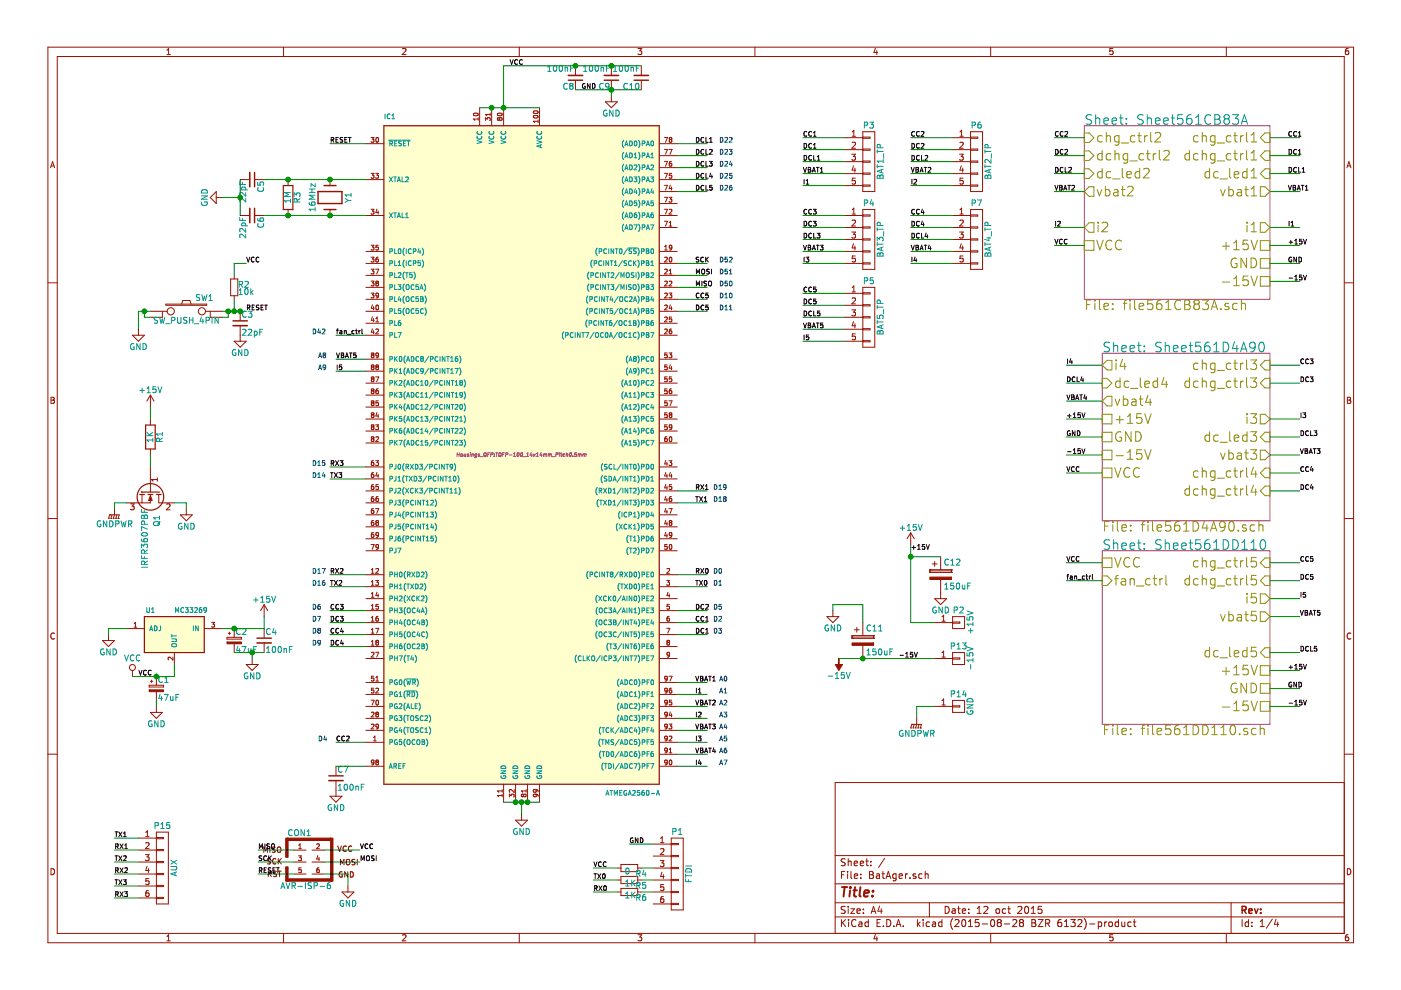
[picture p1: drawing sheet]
EESchema Schematic File Version 2
LIBS:BatAger-rescue
LIBS:power
LIBS:device
LIBS:transistors
LIBS:conn
LIBS:linear
LIBS:regul
LIBS:74xx
LIBS:cmos4000
LIBS:adc-dac
LIBS:memory
LIBS:xilinx
LIBS:microcontrollers
LIBS:dsp
LIBS:microchip
LIBS:analog_switches
LIBS:motorola
LIBS:texas
LIBS:intel
LIBS:audio
LIBS:interface
LIBS:digital-audio
LIBS:philips
LIBS:display
LIBS:cypress
LIBS:siliconi
LIBS:opto
LIBS:atmel
LIBS:contrib
LIBS:valves
LIBS:BatAger-cache
EELAYER 25 0
EELAYER END
$Descr A4 11693 8268
encoding utf-8
Sheet 1 4
Title ""
Date "12 oct 2015"
Rev ""
Comp ""
Comment1 ""
Comment2 ""
Comment3 ""
Comment4 ""
$EndDescr
$Sheet
S 9050 1050 1550 1450
U 561CB83B
F0 "Sheet561CB83A" 80
F1 "file561CB83A.sch" 80
F2 "chg_ctrl1" I R 10600 1150 80 
F3 "dchg_ctrl1" I R 10600 1300 80 
F4 "dc_led1" I R 10600 1450 80 
F5 "vbat1" O R 10600 1600 80 
F6 "i1" O R 10600 1900 80 
F7 "+15V" U R 10600 2050 80 
F8 "GND" U R 10600 2200 80 
F9 "-15V" U R 10600 2350 80 
F10 "chg_ctrl2" I L 9050 1150 80 
F11 "dchg_ctrl2" I L 9050 1300 80 
F12 "dc_led2" I L 9050 1450 80 
F13 "vbat2" O L 9050 1600 80 
F14 "i2" O L 9050 1900 80 
F15 "VCC" U L 9050 2050 80 
$EndSheet
$Sheet
S 9200 2950 1400 1400
U 561D4A91
F0 "Sheet561D4A90" 80
F1 "file561D4A90.sch" 80
F2 "chg_ctrl3" I R 10600 3050 80 
F3 "dchg_ctrl3" I R 10600 3200 80 
F4 "i3" O R 10600 3500 80 
F5 "dc_led3" I R 10600 3650 80 
F6 "vbat3" O R 10600 3800 80 
F7 "chg_ctrl4" I R 10600 3950 80 
F8 "dchg_ctrl4" I R 10600 4100 80 
F9 "i4" O L 9200 3050 80 
F10 "dc_led4" I L 9200 3200 80 
F11 "vbat4" O L 9200 3350 80 
F12 "+15V" U L 9200 3500 80 
F13 "GND" U L 9200 3650 80 
F14 "-15V" U L 9200 3800 80 
F15 "VCC" U L 9200 3950 80 
$EndSheet
$Comp
L ATMEGA2560-A IC1
U 1 1
P 4350 3800
F 0 "IC1" H 3200 6600 40  0000 L BNN
F 1 "ATMEGA2560-A" H 5050 950 40  0000 L BNN
F 2 "Housings_QFP:TQFP-100_14x14mm_Pitch0.5mm" H 4350 3800 30  0000 C CIN
F 3 "" H 4350 3800 60  0000 C CNN
	1    4350 3800
	1    0    0    -1  
$EndComp
$Sheet
S 9200 4600 1400 1450
U 561DD111
F0 "Sheet561DD110" 80
F1 "file561DD110.sch" 80
F2 "chg_ctrl5" I R 10600 4700 80 
F3 "dchg_ctrl5" I R 10600 4850 80 
F4 "i5" O R 10600 5000 80 
F5 "vbat5" O R 10600 5150 80 
F6 "dc_led5" I R 10600 5450 80 
F7 "+15V" U R 10600 5600 80 
F8 "GND" U R 10600 5750 80 
F9 "-15V" U R 10600 5900 80 
F10 "VCC" U L 9200 4700 80 
F11 "fan_ctrl" I L 9200 4850 80 
$EndSheet
$Comp
L +15V #PWR01
U 1 1
P 7600 4550
F 0 "#PWR01" H 7600 4400 50  0001 C CNN
F 1 "+15V" H 7600 4690 50  0000 C CNN
F 2 "" H 7600 4550 60  0000 C CNN
F 3 "" H 7600 4550 60  0000 C CNN
	1    7600 4550
	1    0    0    -1  
$EndComp
$Comp
L -15V #PWR17
U 1 1
P 7000 5500
F 0 "#PWR17" H 7000 5350 50  0001 C CNN
F 1 "-15V" H 7000 5640 50  0000 C CNN
F 2 "" H 7000 5500 60  0000 C CNN
F 3 "" H 7000 5500 60  0000 C CNN
	1    7000 5500
	-1   0    0    1   
$EndComp
$Comp
L CP C11
U 1 1
P 7200 5350
F 0 "C11" H 7225 5450 50  0000 L CNN
F 1 "150uF" H 7225 5250 50  0000 L CNN
F 2 "Custom Footprints:Elko_vert_11.5x8mm_RM3.5" H 7238 5200 30  0001 C CNN
F 3 "" H 7200 5350 60  0000 C CNN
	1    7200 5350
	1    0    0    -1  
$EndComp
$Comp
L CP C12
U 1 1
P 7850 4800
F 0 "C12" H 7875 4900 50  0000 L CNN
F 1 "150uF" H 7875 4700 50  0000 L CNN
F 2 "Custom Footprints:Elko_vert_11.5x8mm_RM3.5" H 7888 4650 30  0001 C CNN
F 3 "" H 7850 4800 60  0000 C CNN
	1    7850 4800
	1    0    0    -1  
$EndComp
$Comp
L Crystal Y1
U 1 1
P 2750 1650
F 0 "Y1" H 2750 1800 50  0000 C CNN
F 1 "16MHz" H 2750 1500 50  0000 C CNN
F 2 "Crystals:Crystal_HC49-U_Vertical" H 2750 1650 60  0001 C CNN
F 3 "" H 2750 1650 60  0000 C CNN
	1    2750 1650
	0    1    1    0   
$EndComp
$Comp
L R R3
U 1 1
P 2400 1650
F 0 "R3" V 2480 1650 50  0000 C CNN
F 1 "1M" V 2400 1650 50  0000 C CNN
F 2 "Resistors_SMD:R_0805_HandSoldering" V 2330 1650 30  0001 C CNN
F 3 "" H 2400 1650 30  0000 C CNN
	1    2400 1650
	1    0    0    -1  
$EndComp
$Comp
L C_Small C5
U 1 1
P 2100 1500
F 0 "C5" H 2110 1570 50  0000 L CNN
F 1 "22pF" H 2110 1420 50  0000 L CNN
F 2 "Capacitors_SMD:C_0805_HandSoldering" H 2100 1500 60  0001 C CNN
F 3 "" H 2100 1500 60  0000 C CNN
	1    2100 1500
	0    1    1    0   
$EndComp
$Comp
L C_Small C6
U 1 1
P 2100 1800
F 0 "C6" H 2110 1870 50  0000 L CNN
F 1 "22pF" H 2110 1720 50  0000 L CNN
F 2 "Capacitors_SMD:C_0805_HandSoldering" H 2100 1800 60  0001 C CNN
F 3 "" H 2100 1800 60  0000 C CNN
	1    2100 1800
	0    1    1    0   
$EndComp
$Comp
L GND #PWR02
U 1 1
P 1850 1650
F 0 "#PWR02" H 1850 1400 50  0001 C CNN
F 1 "GND" H 1850 1500 50  0000 C CNN
F 2 "" H 1850 1650 60  0000 C CNN
F 3 "" H 1850 1650 60  0000 C CNN
	1    1850 1650
	0    1    1    0   
$EndComp
$Comp
L GND #PWR03
U 1 1
P 4350 6800
F 0 "#PWR03" H 4350 6550 50  0001 C CNN
F 1 "GND" H 4350 6650 50  0000 C CNN
F 2 "" H 4350 6800 60  0000 C CNN
F 3 "" H 4350 6800 60  0000 C CNN
	1    4350 6800
	1    0    0    -1  
$EndComp
$Comp
L C_Small C8
U 1 1
P 4800 650
F 0 "C8" H 4810 720 50  0000 L CNN
F 1 "100nF" H 4810 570 50  0000 L CNN
F 2 "Capacitors_SMD:C_0805_HandSoldering" H 4800 650 60  0001 C CNN
F 3 "" H 4800 650 60  0000 C CNN
	1    4800 650 
	-1   0    0    1   
$EndComp
$Comp
L C_Small C9
U 1 1
P 5100 650
F 0 "C9" H 5110 720 50  0000 L CNN
F 1 "100nF" H 5110 570 50  0000 L CNN
F 2 "Capacitors_SMD:C_0805_HandSoldering" H 5100 650 60  0001 C CNN
F 3 "" H 5100 650 60  0000 C CNN
	1    5100 650 
	-1   0    0    1   
$EndComp
$Comp
L C_Small C10
U 1 1
P 5350 650
F 0 "C10" H 5360 720 50  0000 L CNN
F 1 "100nF" H 5360 570 50  0000 L CNN
F 2 "Capacitors_SMD:C_0805_HandSoldering" H 5350 650 60  0001 C CNN
F 3 "" H 5350 650 60  0000 C CNN
	1    5350 650 
	-1   0    0    1   
$EndComp
Wire Wire Line
	7600 5200 7800 5200
Wire Wire Line
	7600 4550 7600 5200
Wire Wire Line
	7000 5500 7800 5500
Wire Wire Line
	7800 5900 7650 5900
Wire Wire Line
	7650 5900 7650 6000
Connection ~ 7200 5500
Wire Wire Line
	7200 5200 7200 5050
Wire Wire Line
	7200 5050 6950 5050
Wire Wire Line
	6950 5050 6950 5100
Wire Wire Line
	7850 4650 7600 4650
Connection ~ 7600 4650
Wire Wire Line
	2200 1500 3050 1500
Connection ~ 2750 1500
Connection ~ 2400 1500
Wire Wire Line
	2200 1800 3050 1800
Connection ~ 2400 1800
Connection ~ 2750 1800
Wire Wire Line
	2000 1500 2000 1800
Wire Wire Line
	1850 1650 2000 1650
Connection ~ 2000 1650
Wire Wire Line
	4200 6700 4500 6700
Connection ~ 4300 6700
Connection ~ 4400 6700
Wire Wire Line
	4350 6800 4350 6700
Connection ~ 4350 6700
$Comp
L GND #PWR04
U 1 1
P 5100 800
F 0 "#PWR04" H 5100 550 50  0001 C CNN
F 1 "GND" H 5100 650 50  0000 C CNN
F 2 "" H 5100 800 60  0000 C CNN
F 3 "" H 5100 800 60  0000 C CNN
	1    5100 800 
	1    0    0    -1  
$EndComp
Wire Wire Line
	5100 800  5100 750 
Wire Wire Line
	4800 750  5350 750 
Connection ~ 5100 750 
Wire Wire Line
	4200 550  5350 550 
Connection ~ 5100 550 
Wire Wire Line
	4200 900  4200 550 
Connection ~ 4800 550 
Wire Wire Line
	4000 900  4500 900 
Connection ~ 4200 900 
Connection ~ 4100 900 
$Comp
L SW_PUSH_4PIN-RESCUE-BatAger SW1
U 1 1
P 1550 2600
F 0 "SW1" H 1700 2710 50  0000 C CNN
F 1 "SW_PUSH_4PIN" H 1550 2520 50  0000 C CNN
F 2 "Custom Footprints:SW_PUSH_4.5x6.5mm" H 1550 2600 60  0001 C CNN
F 3 "" H 1550 2600 60  0000 C CNN
	1    1550 2600
	1    0    0    -1  
$EndComp
$Comp
L GND #PWR05
U 1 1
P 1150 2750
F 0 "#PWR05" H 1150 2500 50  0001 C CNN
F 1 "GND" H 1150 2600 50  0000 C CNN
F 2 "" H 1150 2750 60  0000 C CNN
F 3 "" H 1150 2750 60  0000 C CNN
	1    1150 2750
	1    0    0    -1  
$EndComp
Wire Wire Line
	1150 2600 1250 2600
Wire Wire Line
	1150 2600 1150 2750
Wire Wire Line
	1250 2650 1200 2650
Wire Wire Line
	1200 2650 1200 2600
Connection ~ 1200 2600
Wire Wire Line
	1850 2650 1900 2650
Wire Wire Line
	1900 2650 1900 2600
Wire Wire Line
	1850 2600 2050 2600
Connection ~ 1900 2600
Text Label 2050 2600 0    40   ~ 0
RESET
Wire Wire Line
	3050 1200 2750 1200
Text Label 2750 1200 0    40   ~ 0
RESET
$Comp
L C_Small C7
U 1 1
P 2800 6500
F 0 "C7" H 2810 6570 50  0000 L CNN
F 1 "100nF" H 2810 6420 50  0000 L CNN
F 2 "Capacitors_SMD:C_0805_HandSoldering" H 2800 6500 60  0001 C CNN
F 3 "" H 2800 6500 60  0000 C CNN
	1    2800 6500
	1    0    0    -1  
$EndComp
$Comp
L GND #PWR06
U 1 1
P 2800 6600
F 0 "#PWR06" H 2800 6350 50  0001 C CNN
F 1 "GND" H 2800 6450 50  0000 C CNN
F 2 "" H 2800 6600 60  0000 C CNN
F 3 "" H 2800 6600 60  0000 C CNN
	1    2800 6600
	1    0    0    -1  
$EndComp
Wire Wire Line
	3050 6400 2800 6400
$Comp
L MC33269 U1
U 1 1
P 1450 5300
F 0 "U1" H 1250 5500 40  0000 C CNN
F 1 "MC33269" H 1450 5500 40  0000 L CNN
F 2 "TO_SOT_Packages_SMD:TO-252-2Lead" H 1450 5400 30  0001 C CIN
F 3 "" H 1450 5300 60  0000 C CNN
	1    1450 5300
	1    0    0    -1  
$EndComp
$Comp
L +15V #PWR07
U 1 1
P 2200 5150
F 0 "#PWR07" H 2200 5000 50  0001 C CNN
F 1 "+15V" H 2200 5290 50  0000 C CNN
F 2 "" H 2200 5150 60  0000 C CNN
F 3 "" H 2200 5150 60  0000 C CNN
	1    2200 5150
	1    0    0    -1  
$EndComp
$Comp
L C_Small C4
U 1 1
P 2200 5350
F 0 "C4" H 2210 5420 50  0000 L CNN
F 1 "100nF" H 2210 5270 50  0000 L CNN
F 2 "Capacitors_SMD:C_0805_HandSoldering" H 2200 5350 60  0001 C CNN
F 3 "" H 2200 5350 60  0000 C CNN
	1    2200 5350
	1    0    0    -1  
$EndComp
$Comp
L CP_Small C2
U 1 1
P 1950 5350
F 0 "C2" H 1960 5420 50  0000 L CNN
F 1 "47uF" H 1960 5270 50  0000 L CNN
F 2 "Capacitors_Elko_ThroughHole:Elko_vert_11.2x6.3mm_RM2.5" H 1950 5350 60  0001 C CNN
F 3 "" H 1950 5350 60  0000 C CNN
	1    1950 5350
	1    0    0    -1  
$EndComp
Wire Wire Line
	1850 5250 2200 5250
Connection ~ 1950 5250
Wire Wire Line
	2200 5250 2200 5150
$Comp
L GND #PWR08
U 1 1
P 2100 5500
F 0 "#PWR08" H 2100 5250 50  0001 C CNN
F 1 "GND" H 2100 5350 50  0000 C CNN
F 2 "" H 2100 5500 60  0000 C CNN
F 3 "" H 2100 5500 60  0000 C CNN
	1    2100 5500
	1    0    0    -1  
$EndComp
Wire Wire Line
	1950 5450 2200 5450
Wire Wire Line
	2100 5500 2100 5450
Connection ~ 2100 5450
$Comp
L GND #PWR09
U 1 1
P 900 5300
F 0 "#PWR09" H 900 5050 50  0001 C CNN
F 1 "GND" H 900 5150 50  0000 C CNN
F 2 "" H 900 5300 60  0000 C CNN
F 3 "" H 900 5300 60  0000 C CNN
	1    900  5300
	1    0    0    -1  
$EndComp
Wire Wire Line
	1050 5250 900  5250
Wire Wire Line
	900  5250 900  5300
$Comp
L VCC #PWR010
U 1 1
P 1100 5650
F 0 "#PWR010" H 1100 5500 50  0001 C CNN
F 1 "VCC" H 1100 5800 50  0000 C CNN
F 2 "" H 1100 5650 60  0000 C CNN
F 3 "" H 1100 5650 60  0000 C CNN
	1    1100 5650
	1    0    0    -1  
$EndComp
$Comp
L CP_Small C1
U 1 1
P 1300 5750
F 0 "C1" H 1310 5820 50  0000 L CNN
F 1 "47uF" H 1310 5670 50  0000 L CNN
F 2 "Capacitors_Elko_ThroughHole:Elko_vert_11.2x6.3mm_RM2.5" H 1300 5750 60  0001 C CNN
F 3 "" H 1300 5750 60  0000 C CNN
	1    1300 5750
	1    0    0    -1  
$EndComp
Wire Wire Line
	1450 5650 1450 5550
Wire Wire Line
	1100 5650 1450 5650
Connection ~ 1300 5650
$Comp
L GND #PWR011
U 1 1
P 1300 5900
F 0 "#PWR011" H 1300 5650 50  0001 C CNN
F 1 "GND" H 1300 5750 50  0000 C CNN
F 2 "" H 1300 5900 60  0000 C CNN
F 3 "" H 1300 5900 60  0000 C CNN
	1    1300 5900
	1    0    0    -1  
$EndComp
Wire Wire Line
	1300 5900 1300 5850
$Comp
L Q_NMOS_GDS Q1
U 1 1
P 1250 4100
F 0 "Q1" H 1550 4150 50  0000 R CNN
F 1 "IRFR3607PBF" H 1900 4050 50  0000 R CNN
F 2 "TO_SOT_Packages_SMD:TO-252-2Lead" H 1450 4200 29  0001 C CNN
F 3 "" H 1250 4100 60  0000 C CNN
	1    1250 4100
	0    1    1    0   
$EndComp
$Comp
L R R1
U 1 1
P 1250 3650
F 0 "R1" V 1330 3650 50  0000 C CNN
F 1 "1K" V 1250 3650 50  0000 C CNN
F 2 "Resistors_SMD:R_0805_HandSoldering" V 1180 3650 30  0001 C CNN
F 3 "" H 1250 3650 30  0000 C CNN
	1    1250 3650
	1    0    0    -1  
$EndComp
$Comp
L +15V #PWR012
U 1 1
P 1250 3400
F 0 "#PWR012" H 1250 3250 50  0001 C CNN
F 1 "+15V" H 1250 3540 50  0000 C CNN
F 2 "" H 1250 3400 60  0000 C CNN
F 3 "" H 1250 3400 60  0000 C CNN
	1    1250 3400
	1    0    0    -1  
$EndComp
$Comp
L GNDPWR #PWR013
U 1 1
P 7650 6000
F 0 "#PWR013" H 7650 5800 50  0001 C CNN
F 1 "GNDPWR" H 7650 5870 50  0000 C CNN
F 2 "" H 7650 5950 60  0000 C CNN
F 3 "" H 7650 5950 60  0000 C CNN
	1    7650 6000
	1    0    0    -1  
$EndComp
$Comp
L GND #PWR014
U 1 1
P 1550 4250
F 0 "#PWR014" H 1550 4000 50  0001 C CNN
F 1 "GND" H 1550 4100 50  0000 C CNN
F 2 "" H 1550 4250 60  0000 C CNN
F 3 "" H 1550 4250 60  0000 C CNN
	1    1550 4250
	1    0    0    -1  
$EndComp
$Comp
L GNDPWR #PWR015
U 1 1
P 950 4250
F 0 "#PWR015" H 950 4050 50  0001 C CNN
F 1 "GNDPWR" H 950 4120 50  0000 C CNN
F 2 "" H 950 4200 60  0000 C CNN
F 3 "" H 950 4200 60  0000 C CNN
	1    950  4250
	1    0    0    -1  
$EndComp
Wire Wire Line
	1250 3900 1250 3800
Wire Wire Line
	1250 3500 1250 3400
Wire Wire Line
	1050 4200 950  4200
Wire Wire Line
	950  4200 950  4250
Wire Wire Line
	1450 4200 1550 4200
Wire Wire Line
	1550 4200 1550 4250
$Comp
L GND #PWR016
U 1 1
P 6950 5100
F 0 "#PWR016" H 6950 4850 50  0001 C CNN
F 1 "GND" H 6950 4950 50  0000 C CNN
F 2 "" H 6950 5100 60  0000 C CNN
F 3 "" H 6950 5100 60  0000 C CNN
	1    6950 5100
	1    0    0    -1  
$EndComp
$Comp
L GND #PWR017
U 1 1
P 7850 4950
F 0 "#PWR017" H 7850 4700 50  0001 C CNN
F 1 "GND" H 7850 4800 50  0000 C CNN
F 2 "" H 7850 4950 60  0000 C CNN
F 3 "" H 7850 4950 60  0000 C CNN
	1    7850 4950
	1    0    0    -1  
$EndComp
$Comp
L AVR-ISP-6 CON1
U 1 1
P 2600 7200
F 0 "CON1" H 2495 7440 50  0000 C CNN
F 1 "AVR-ISP-6" H 2335 6970 50  0000 L BNN
F 2 "Pin_Headers:Pin_Header_Straight_2x03" V 2080 7240 50  0001 C CNN
F 3 "" H 2575 7200 60  0000 C CNN
	1    2600 7200
	1    0    0    -1  
$EndComp
Wire Wire Line
	5650 2300 5900 2300
Wire Wire Line
	5650 2400 5900 2400
Wire Wire Line
	5650 2200 5900 2200
Text Label 5800 2200 0    40   ~ 0
SCK
Text Label 5800 2300 0    40   ~ 0
MOSI
Text Label 5800 2400 0    40   ~ 0
MISO
Wire Wire Line
	2450 7100 2150 7100
Wire Wire Line
	2450 7200 2150 7200
Wire Wire Line
	2700 7100 3000 7100
Wire Wire Line
	2700 7200 3000 7200
Wire Wire Line
	2700 7300 2900 7300
Wire Wire Line
	2900 7300 2900 7400
Text Label 2150 7100 0    40   ~ 0
MISO
Text Label 2150 7200 0    40   ~ 0
SCK
Text Label 1150 5650 0    40   ~ 0
VCC
Text Label 3000 7100 0    40   ~ 0
VCC
Text Label 3000 7200 0    40   ~ 0
MOSI
$Comp
L GND #PWR018
U 1 1
P 2900 7400
F 0 "#PWR018" H 2900 7150 50  0001 C CNN
F 1 "GND" H 2900 7250 50  0000 C CNN
F 2 "" H 2900 7400 60  0000 C CNN
F 3 "" H 2900 7400 60  0000 C CNN
	1    2900 7400
	1    0    0    -1  
$EndComp
$Comp
L CONN_01X06 P1
U 1 1
P 5650 7300
F 0 "P1" H 5650 7650 50  0000 C CNN
F 1 "FTDI" V 5750 7300 50  0000 C CNN
F 2 "Connect:PINHEAD1-6" H 5650 7300 60  0001 C CNN
F 3 "" H 5650 7300 60  0000 C CNN
	1    5650 7300
	1    0    0    -1  
$EndComp
Wire Wire Line
	5450 7050 5250 7050
Text Label 5250 7050 0    40   ~ 0
GND
Text Label 4850 750  0    40   ~ 0
GND
Wire Wire Line
	10600 1150 10850 1150
Text Label 10750 1150 0    40   ~ 0
CC1
$Comp
L R_Small R5
U 1 1
P 5250 7350
F 0 "R5" V 5300 7400 50  0000 L CNN
F 1 "1K" V 5280 7310 50  0000 L CNN
F 2 "Resistors_SMD:R_0805_HandSoldering" H 5250 7350 60  0001 C CNN
F 3 "" H 5250 7350 60  0000 C CNN
	1    5250 7350
	0    1    1    0   
$EndComp
Wire Wire Line
	5450 7350 5350 7350
$Comp
L R_Small R6
U 1 1
P 5250 7450
F 0 "R6" V 5300 7500 50  0000 L CNN
F 1 "1K" V 5280 7410 50  0000 L CNN
F 2 "Resistors_SMD:R_0805_HandSoldering" H 5250 7450 60  0001 C CNN
F 3 "" H 5250 7450 60  0000 C CNN
	1    5250 7450
	0    1    1    0   
$EndComp
Wire Wire Line
	5450 7450 5350 7450
Wire Wire Line
	5150 7350 4950 7350
Wire Wire Line
	5150 7450 4950 7450
Text Label 4950 7350 0    40   ~ 0
TX0
Text Label 4950 7450 0    40   ~ 0
RX0
$Comp
L R_Small R4
U 1 1
P 5250 7250
F 0 "R4" V 5300 7300 50  0000 L CNN
F 1 "0" V 5280 7210 50  0000 L CNN
F 2 "Resistors_SMD:R_0805_HandSoldering" H 5250 7250 60  0001 C CNN
F 3 "" H 5250 7250 60  0000 C CNN
	1    5250 7250
	0    1    1    0   
$EndComp
Wire Wire Line
	5450 7250 5350 7250
Wire Wire Line
	5150 7250 4950 7250
Text Label 4950 7250 0    40   ~ 0
VCC
$Comp
L C_Small C3
U 1 1
P 2000 2700
F 0 "C3" H 2010 2770 50  0000 L CNN
F 1 "22pF" H 2010 2620 50  0000 L CNN
F 2 "Capacitors_SMD:C_0805_HandSoldering" H 2000 2700 60  0001 C CNN
F 3 "" H 2000 2700 60  0000 C CNN
	1    2000 2700
	1    0    0    -1  
$EndComp
$Comp
L GND #PWR019
U 1 1
P 2000 2800
F 0 "#PWR019" H 2000 2550 50  0001 C CNN
F 1 "GND" H 2000 2650 50  0000 C CNN
F 2 "" H 2000 2800 60  0000 C CNN
F 3 "" H 2000 2800 60  0000 C CNN
	1    2000 2800
	1    0    0    -1  
$EndComp
Connection ~ 2000 2600
$Comp
L R_Small R2
U 1 1
P 1950 2400
F 0 "R2" H 1980 2420 50  0000 L CNN
F 1 "10k" H 1980 2360 50  0000 L CNN
F 2 "Resistors_SMD:R_0805_HandSoldering" H 1950 2400 60  0001 C CNN
F 3 "" H 1950 2400 60  0000 C CNN
	1    1950 2400
	1    0    0    -1  
$EndComp
Wire Wire Line
	1950 2500 1950 2600
Connection ~ 1950 2600
Wire Wire Line
	1950 2300 1950 2200
Wire Wire Line
	1950 2200 2050 2200
Text Label 2050 2200 0    40   ~ 0
VCC
Wire Wire Line
	5650 4800 5900 4800
Wire Wire Line
	5650 4900 5900 4900
Text Label 5800 4800 0    40   ~ 0
RX0
Text Label 5800 4900 0    40   ~ 0
TX0
Wire Wire Line
	5650 5200 5900 5200
Text Label 5800 5200 0    40   ~ 0
CC1
Wire Wire Line
	10600 1300 10850 1300
Text Label 10750 1300 0    40   ~ 0
DC1
Wire Wire Line
	5650 5300 5900 5300
Text Label 5800 5300 0    40   ~ 0
DC1
Wire Wire Line
	10600 1450 10850 1450
Text Label 10750 1450 0    40   ~ 0
DCL1
Wire Wire Line
	5650 1200 5900 1200
Text Label 5800 1200 0    40   ~ 0
DCL1
Wire Wire Line
	10600 1600 10850 1600
Text Label 10750 1600 0    40   ~ 0
VBAT1
Wire Wire Line
	5650 5700 5900 5700
Text Label 5800 5700 0    40   ~ 0
VBAT1
Wire Wire Line
	10600 1900 10850 1900
Text Label 10750 1900 0    40   ~ 0
I1
Wire Wire Line
	5650 5800 5900 5800
Text Label 5800 5800 0    40   ~ 0
I1
Text Label 7600 4600 0    40   ~ 0
+15V
Text Label 7500 5500 0    40   ~ 0
-15V
Wire Wire Line
	10600 2050 10850 2050
Wire Wire Line
	10600 2200 10850 2200
Wire Wire Line
	10600 2350 10850 2350
Text Label 10750 2050 0    40   ~ 0
+15V
Text Label 10750 2200 0    40   ~ 0
GND
Text Label 10750 2350 0    40   ~ 0
-15V
Wire Wire Line
	9200 3500 8900 3500
Wire Wire Line
	9200 3650 8900 3650
Wire Wire Line
	9200 3800 8900 3800
Wire Wire Line
	9200 3950 8900 3950
Wire Wire Line
	9050 2050 8800 2050
Text Label 8900 3500 0    40   ~ 0
+15V
Text Label 8900 3650 0    40   ~ 0
GND
Text Label 8900 3800 0    40   ~ 0
-15V
Text Label 8900 3950 0    40   ~ 0
VCC
Text Label 8800 2050 0    40   ~ 0
VCC
Wire Wire Line
	9200 4700 8900 4700
Text Label 8900 4700 0    40   ~ 0
VCC
Wire Wire Line
	10600 5600 10850 5600
Wire Wire Line
	10600 5750 10850 5750
Wire Wire Line
	10600 5900 10850 5900
Text Label 10750 5600 0    40   ~ 0
+15V
Text Label 10750 5750 0    40   ~ 0
GND
Text Label 10750 5900 0    40   ~ 0
-15V
Wire Wire Line
	9050 1150 8800 1150
Wire Wire Line
	9050 1300 8800 1300
Wire Wire Line
	9050 1450 8800 1450
Wire Wire Line
	9050 1600 8800 1600
Wire Wire Line
	9050 1900 8800 1900
Wire Wire Line
	3050 6200 2800 6200
Text Label 2800 6200 0    40   ~ 0
CC2
Text Label 8800 1150 0    40   ~ 0
CC2
Text Label 8800 1300 0    40   ~ 0
DC2
Wire Wire Line
	5650 5100 5900 5100
Text Label 5800 5100 0    40   ~ 0
DC2
Text Label 8800 1450 0    40   ~ 0
DCL2
Wire Wire Line
	5650 1300 5900 1300
Text Label 5800 1300 0    40   ~ 0
DCL2
Text Label 8800 1600 0    40   ~ 0
VBAT2
Wire Wire Line
	5650 5900 5900 5900
Wire Wire Line
	5650 6000 5900 6000
Text Label 5800 5900 0    40   ~ 0
VBAT2
Text Label 5800 6000 0    40   ~ 0
I2
Text Label 8800 1900 0    40   ~ 0
I2
Wire Wire Line
	10600 3050 10850 3050
Wire Wire Line
	10600 3200 10850 3200
Wire Wire Line
	10600 3500 10850 3500
Wire Wire Line
	10600 3650 10850 3650
Wire Wire Line
	10600 3800 10850 3800
Wire Wire Line
	10600 3950 10850 3950
Wire Wire Line
	10600 4100 10850 4100
Wire Wire Line
	9200 3050 8900 3050
Wire Wire Line
	9200 3200 8900 3200
Wire Wire Line
	9200 3350 8900 3350
Text Label 10850 3050 0    40   ~ 0
CC3
Text Label 10850 3200 0    40   ~ 0
DC3
Text Label 10850 3650 0    40   ~ 0
DCL3
Text Label 10850 3800 0    40   ~ 0
VBAT3
Text Label 10850 3500 0    40   ~ 0
I3
Text Label 10850 3950 0    40   ~ 0
CC4
Text Label 10850 4100 0    40   ~ 0
DC4
Text Label 8900 3200 0    40   ~ 0
DCL4
Text Label 8900 3350 0    40   ~ 0
VBAT4
Text Label 8900 3050 0    40   ~ 0
I4
Wire Wire Line
	3050 5100 2750 5100
Wire Wire Line
	3050 5200 2750 5200
Text Label 2750 5100 0    40   ~ 0
CC3
Text Label 2750 5200 0    40   ~ 0
DC3
Text Notes 5950 5200 0    40   ~ 0
D2
Text Notes 5950 5300 0    40   ~ 0
D3
Text Notes 5950 4800 0    40   ~ 0
D0
Text Notes 5950 4900 0    40   ~ 0
D1
Text Notes 2650 6200 0    40   ~ 0
D4
Text Notes 5950 5100 0    40   ~ 0
D5
Text Notes 6000 1200 0    40   ~ 0
D22
Text Notes 6000 1300 0    40   ~ 0
D23
Text Notes 2600 5100 0    40   ~ 0
D6
Text Notes 2600 5200 0    40   ~ 0
D7
Text Notes 6000 5700 0    40   ~ 0
A0
Text Notes 6000 5800 0    40   ~ 0
A1
Text Notes 6000 5900 0    40   ~ 0
A2
Text Notes 6000 6000 0    40   ~ 0
A3
Wire Wire Line
	5650 6100 5900 6100
Text Label 5800 6100 0    40   ~ 0
VBAT3
Wire Wire Line
	5650 6200 5900 6200
Text Label 5800 6200 0    40   ~ 0
I3
Text Notes 6000 6100 0    40   ~ 0
A4
Text Notes 6000 6200 0    40   ~ 0
A5
Wire Wire Line
	5650 1400 5900 1400
Text Label 5800 1400 0    40   ~ 0
DCL3
Text Notes 6000 1400 0    40   ~ 0
D24
Wire Wire Line
	3050 5300 2750 5300
Text Label 2750 5300 0    40   ~ 0
CC4
Wire Wire Line
	3050 5400 2750 5400
Text Label 2750 5400 0    40   ~ 0
DC4
Text Notes 2600 5300 0    40   ~ 0
D8
Text Notes 2600 5400 0    40   ~ 0
D9
Wire Wire Line
	5650 1500 5900 1500
Text Label 5800 1500 0    40   ~ 0
DCL4
Text Notes 6000 1500 0    40   ~ 0
D25
Wire Wire Line
	5650 6300 5900 6300
Wire Wire Line
	5650 6400 5900 6400
Text Label 5800 6300 0    40   ~ 0
VBAT4
Text Label 5800 6400 0    40   ~ 0
I4
Text Notes 6000 6300 0    40   ~ 0
A6
Text Notes 6000 6400 0    40   ~ 0
A7
Wire Wire Line
	10600 4700 10850 4700
Wire Wire Line
	10600 4850 10850 4850
Wire Wire Line
	10600 5000 10850 5000
Text Label 10850 4700 0    40   ~ 0
CC5
Text Label 10850 4850 0    40   ~ 0
DC5
Wire Wire Line
	5650 2500 5900 2500
Wire Wire Line
	5650 2600 5900 2600
Text Label 5800 2500 0    40   ~ 0
CC5
Text Label 5800 2600 0    40   ~ 0
DC5
Text Notes 6000 2500 0    40   ~ 0
D10
Text Notes 6000 2600 0    40   ~ 0
D11
Wire Wire Line
	10600 5150 10850 5150
Text Label 10850 5150 0    40   ~ 0
VBAT5
Text Label 10850 5000 0    40   ~ 0
I5
Wire Wire Line
	3050 3000 2800 3000
Text Label 2800 3000 0    40   ~ 0
VBAT5
Wire Wire Line
	3050 3100 2800 3100
Text Label 2800 3100 0    40   ~ 0
I5
Text Notes 2650 3000 0    40   ~ 0
A8
Text Notes 2650 3100 0    40   ~ 0
A9
Wire Wire Line
	10600 5450 10850 5450
Text Label 10850 5450 0    40   ~ 0
DCL5
Wire Wire Line
	5650 1600 5900 1600
Text Label 5800 1600 0    40   ~ 0
DCL5
Text Notes 6000 1600 0    40   ~ 0
D26
Text Notes 6000 2400 0    40   ~ 0
D50
Text Notes 6000 2300 0    40   ~ 0
D51
Text Notes 6000 2200 0    40   ~ 0
D52
$Comp
L CONN_01X05 P3
U 1 1
P 7250 1350
F 0 "P3" H 7250 1650 50  0000 C CNN
F 1 "BAT1_TP" V 7350 1350 50  0000 C CNN
F 2 "Pin_Headers:Pin_Header_Straight_1x05" H 7250 1350 60  0001 C CNN
F 3 "" H 7250 1350 60  0000 C CNN
	1    7250 1350
	1    0    0    -1  
$EndComp
Wire Wire Line
	7050 1150 6700 1150
Wire Wire Line
	7050 1250 6700 1250
Wire Wire Line
	7050 1350 6700 1350
Wire Wire Line
	7050 1450 6700 1450
Wire Wire Line
	7050 1550 6700 1550
Text Label 6700 1150 0    40   ~ 0
CC1
Text Label 6700 1250 0    40   ~ 0
DC1
Text Label 6700 1350 0    40   ~ 0
DCL1
Text Label 6700 1450 0    40   ~ 0
VBAT1
Text Label 6700 1550 0    40   ~ 0
I1
$Comp
L CONN_01X05 P4
U 1 1
P 7250 2000
F 0 "P4" H 7250 2300 50  0000 C CNN
F 1 "BAT3_TP" V 7350 2000 50  0000 C CNN
F 2 "Pin_Headers:Pin_Header_Straight_1x05" H 7250 2000 60  0001 C CNN
F 3 "" H 7250 2000 60  0000 C CNN
	1    7250 2000
	1    0    0    -1  
$EndComp
Wire Wire Line
	7050 1800 6700 1800
Wire Wire Line
	7050 1900 6700 1900
Wire Wire Line
	7050 2000 6700 2000
Wire Wire Line
	7050 2100 6700 2100
Wire Wire Line
	7050 2200 6700 2200
Text Label 6700 1800 0    40   ~ 0
CC3
Text Label 6700 1900 0    40   ~ 0
DC3
Text Label 6700 2000 0    40   ~ 0
DCL3
Text Label 6700 2100 0    40   ~ 0
VBAT3
Text Label 6700 2200 0    40   ~ 0
I3
$Comp
L CONN_01X05 P5
U 1 1
P 7250 2650
F 0 "P5" H 7250 2950 50  0000 C CNN
F 1 "BAT5_TP" V 7350 2650 50  0000 C CNN
F 2 "Pin_Headers:Pin_Header_Straight_1x05" H 7250 2650 60  0001 C CNN
F 3 "" H 7250 2650 60  0000 C CNN
	1    7250 2650
	1    0    0    -1  
$EndComp
Wire Wire Line
	7050 2450 6700 2450
Wire Wire Line
	7050 2550 6700 2550
Wire Wire Line
	7050 2650 6700 2650
Wire Wire Line
	7050 2750 6700 2750
Wire Wire Line
	7050 2850 6700 2850
Text Label 6700 2450 0    40   ~ 0
CC5
Text Label 6700 2550 0    40   ~ 0
DC5
Text Label 6700 2650 0    40   ~ 0
DCL5
Text Label 6700 2750 0    40   ~ 0
VBAT5
Text Label 6700 2850 0    40   ~ 0
I5
$Comp
L CONN_01X05 P6
U 1 1
P 8150 1350
F 0 "P6" H 8150 1650 50  0000 C CNN
F 1 "BAT2_TP" V 8250 1350 50  0000 C CNN
F 2 "Pin_Headers:Pin_Header_Straight_1x05" H 8150 1350 60  0001 C CNN
F 3 "" H 8150 1350 60  0000 C CNN
	1    8150 1350
	1    0    0    -1  
$EndComp
Wire Wire Line
	7950 1150 7600 1150
Wire Wire Line
	7950 1250 7600 1250
Wire Wire Line
	7950 1350 7600 1350
Wire Wire Line
	7950 1450 7600 1450
Wire Wire Line
	7950 1550 7600 1550
Text Label 7600 1150 0    40   ~ 0
CC2
Text Label 7600 1250 0    40   ~ 0
DC2
Text Label 7600 1350 0    40   ~ 0
DCL2
Text Label 7600 1450 0    40   ~ 0
VBAT2
Text Label 7600 1550 0    40   ~ 0
I2
$Comp
L CONN_01X05 P7
U 1 1
P 8150 2000
F 0 "P7" H 8150 2300 50  0000 C CNN
F 1 "BAT4_TP" V 8250 2000 50  0000 C CNN
F 2 "Pin_Headers:Pin_Header_Straight_1x05" H 8150 2000 60  0001 C CNN
F 3 "" H 8150 2000 60  0000 C CNN
	1    8150 2000
	1    0    0    -1  
$EndComp
Wire Wire Line
	7950 1800 7600 1800
Wire Wire Line
	7950 1900 7600 1900
Wire Wire Line
	7950 2000 7600 2000
Wire Wire Line
	7950 2100 7600 2100
Wire Wire Line
	7950 2200 7600 2200
Text Label 7600 1800 0    40   ~ 0
CC4
Text Label 7600 1900 0    40   ~ 0
DC4
Text Label 7600 2000 0    40   ~ 0
DCL4
Text Label 7600 2100 0    40   ~ 0
VBAT4
Text Label 7600 2200 0    40   ~ 0
I4
Text Label 4250 550  0    40   ~ 0
VCC
$Comp
L CONN_01X01 P2
U 1 1
P 8000 5200
F 0 "P2" H 8000 5300 50  0000 C CNN
F 1 "+15V" V 8100 5200 50  0000 C CNN
F 2 "Pin_Headers:Pin_Header_Straight_1x01" H 8000 5200 60  0001 C CNN
F 3 "" H 8000 5200 60  0000 C CNN
	1    8000 5200
	1    0    0    -1  
$EndComp
$Comp
L CONN_01X01 P13
U 1 1
P 8000 5500
F 0 "P13" H 8000 5600 50  0000 C CNN
F 1 "-15V" V 8100 5500 50  0000 C CNN
F 2 "Pin_Headers:Pin_Header_Straight_1x01" H 8000 5500 60  0001 C CNN
F 3 "" H 8000 5500 60  0000 C CNN
	1    8000 5500
	1    0    0    -1  
$EndComp
$Comp
L CONN_01X01 P14
U 1 1
P 8000 5900
F 0 "P14" H 8000 6000 50  0000 C CNN
F 1 "GND" V 8100 5900 50  0000 C CNN
F 2 "Pin_Headers:Pin_Header_Straight_1x01" H 8000 5900 60  0001 C CNN
F 3 "" H 8000 5900 60  0000 C CNN
	1    8000 5900
	1    0    0    -1  
$EndComp
Wire Wire Line
	5650 4200 5900 4200
Wire Wire Line
	5650 4100 5900 4100
Text Label 5800 4100 0    40   ~ 0
RX1
Text Label 5800 4200 0    40   ~ 0
TX1
Text Notes 5950 4200 0    40   ~ 0
D18
Text Notes 5950 4100 0    40   ~ 0
D19
Wire Wire Line
	3050 4800 2750 4800
Wire Wire Line
	3050 4900 2750 4900
Text Label 2750 4800 0    40   ~ 0
RX2
Text Label 2750 4900 0    40   ~ 0
TX2
Text Notes 2600 4900 0    40   ~ 0
D16
Text Notes 2600 4800 0    40   ~ 0
D17
Wire Wire Line
	3050 3900 2750 3900
Wire Wire Line
	3050 4000 2750 4000
Text Label 2750 3900 0    40   ~ 0
RX3
Text Label 2750 4000 0    40   ~ 0
TX3
Text Notes 2600 4000 0    40   ~ 0
D14
Text Notes 2600 3900 0    40   ~ 0
D15
$Comp
L CONN_01X06 P15
U 1 1
P 1350 7250
F 0 "P15" H 1350 7600 50  0000 C CNN
F 1 "AUX" V 1450 7250 50  0000 C CNN
F 2 "Pin_Headers:Pin_Header_Straight_1x06" H 1350 7250 60  0001 C CNN
F 3 "" H 1350 7250 60  0000 C CNN
	1    1350 7250
	1    0    0    -1  
$EndComp
Wire Wire Line
	1150 7000 950  7000
Wire Wire Line
	1150 7100 950  7100
Wire Wire Line
	1150 7200 950  7200
Wire Wire Line
	1150 7300 950  7300
Wire Wire Line
	1150 7400 950  7400
Wire Wire Line
	1150 7500 950  7500
Text Label 950  7000 0    40   ~ 0
TX1
Text Label 950  7100 0    40   ~ 0
RX1
Text Label 950  7200 0    40   ~ 0
TX2
Text Label 950  7300 0    40   ~ 0
RX2
Text Label 950  7400 0    40   ~ 0
TX3
Text Label 950  7500 0    40   ~ 0
RX3
Wire Wire Line
	2450 7300 2150 7300
Text Label 2150 7300 0    40   ~ 0
RESET
Wire Wire Line
	9200 4850 8900 4850
Text Label 8900 4850 0    40   ~ 0
fan_ctrl
Wire Wire Line
	3050 2800 2800 2800
Text Label 2800 2800 0    40   ~ 0
fan_ctrl
Text Notes 2600 2800 0    40   ~ 0
D42
$EndSCHEMATC
